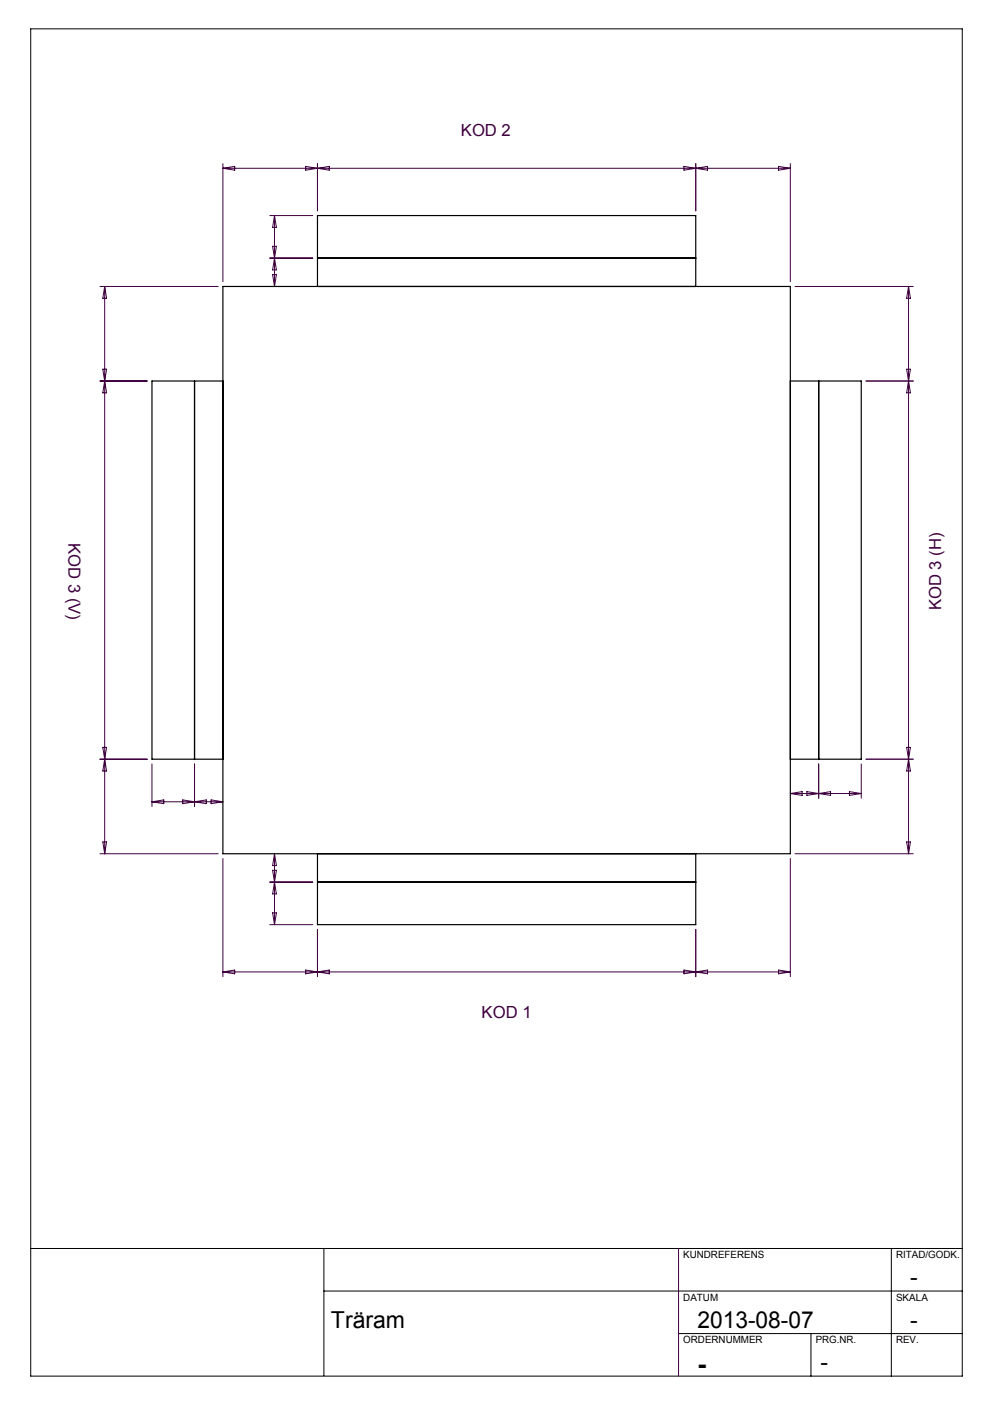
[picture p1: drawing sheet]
<svg xmlns="http://www.w3.org/2000/svg" width="210mm" height="297mm" viewBox="0 0 210 297" stroke-linecap="round" stroke-linejoin="round" font-family="sans-serif">
<path d="M6.5 6.1h197v285h-197zM6.5 264.1h197M68.5 273.1h135M68.5 264.1v26.9M188.5 264.1v27M143.5 282.1h60M171.5 282.1v9" fill="none" stroke="#000" stroke-width=".21"/>
<g fill="none" stroke="#400040" stroke-width=".21">
<path d="M47.1 34.6v25M47.1 35.6l2.5-.4v.8zM64.6 35.2l5 .8v-.8l-5 .8zM67.1 34.6v10M144.6 35.2v.8l5-.8v.8zM147.1 34.6v10M164.6 35.2l2.5 .4-2.5 .4zM167.1 34.6v25M167.1 35.6h-120M57.1 45.6h9M57.1 54.6h9M57.7 52.1l.8 5h-.8l.8-5z"/>
<path d="M57.7 58.1h.8l-.4 2.5zM58.1 45.6v15M58.1 45.6l.4 2.5h-.8zM21.1 60.6h25M21.7 78.1h.8l-.8 5h.8zM22.1 60.6v120M22.1 60.6l.4 2.5h-.8zM168.1 60.6h25M191.7 78.1h.8l-.8 5h.8zM192.1 60.6v120M192.1 60.6l.4 2.5h-.8zM21.1 80.6h10"/>
<path d="M183.1 80.6h10M21.7 158.1h.8l-.8 5h.8zM191.7 158.1l.8 5h-.8l.8-5zM21.1 160.6h10M21.7 178.1h.8l-.4 2.5zM32.1 161.6v9M32.1 169.6l2.5-.4v.8zM38.6 169.2v.8l5-.8v.8zM41.1 161.6v9M44.6 169.2l2.5 .4-2.5 .4zM47.1 169.6h-15M167.1 167.9h15"/>
<path d="M167.1 167.9l2.5-.4v.8zM170.6 167.5l5 .8v-.8l-5 .8zM173.1 161.6v7.3M179.6 167.5l2.5 .4-2.5 .4zM182.1 161.6v7.3M183.1 160.6h10M191.7 178.1h.8l-.4 2.5zM21.1 180.6h25M47.1 181.6v25M57.1 186.6h9M57.1 195.6h9M57.7 184.1l.8 5h-.8l.8-5z"/>
<path d="M57.7 193.1h.8l-.4 2.5zM58.1 180.6v15M58.1 180.6l.4 2.5h-.8zM67.1 196.6v10M147.1 196.6v10M167.1 181.6v25M168.1 180.6h25M47.1 205.6h120M47.1 205.6l2.5-.4v.8zM64.6 205.2l5 .8v-.8l-5 .8zM144.6 205.2l5 .8v-.8l-5 .8zM164.6 205.2l2.5 .4-2.5 .4z"/>
<path d="M143.5 264.1v27"/>
</g>
<path d="M67.1 54.6h80M47.1 60.6h120v120h-120zM67.1 60.6v-15h80v15M41.1 80.6v80M47.1 80.6h-15v80h15M167.1 80.6h15v80h-15M173.1 80.6v80M67.1 180.6v15h80v-15M67.1 186.6h80" fill="none" stroke="#000" stroke-width=".25"/>
<text font-size="5.6" x="147.5" y="290.4">-</text>
<g font-size="4.9">
<text x="192.5" y="271.8">-</text>
<text x="70" y="280.8">Träram</text>
<text x="147.5" y="280.8">2013-08-07</text>
<text x="192.5" y="280.8">-</text>
<text x="173.5" y="289.8">-</text>
</g>
<g font-size="3.5" fill="#400040">
<text x="97.5" y="28.9">KOD 2</text>
<text x="14.5" y="114.9" transform="rotate(90 14.5 114.9)">KOD 3 (V)</text>
<text x="199" y="129.1" transform="rotate(-90 199 129.1)">KOD 3 (H)</text>
<text x="101.9" y="215.3">KOD 1</text>
</g>
<g font-size="2.1">
<text x="144.5" y="266.1">KUNDREFERENS</text>
<text x="189.5" y="266.1">RITAD/GODK.</text>
<text x="144.5" y="275.1">DATUM</text>
<text x="189.5" y="275.1">SKALA</text>
<text x="144.5" y="284.1">ORDERNUMMER</text>
<text x="172.5" y="284.1">PRG.NR.</text>
<text x="189.5" y="284.1">REV.</text>
</g>
</svg>
